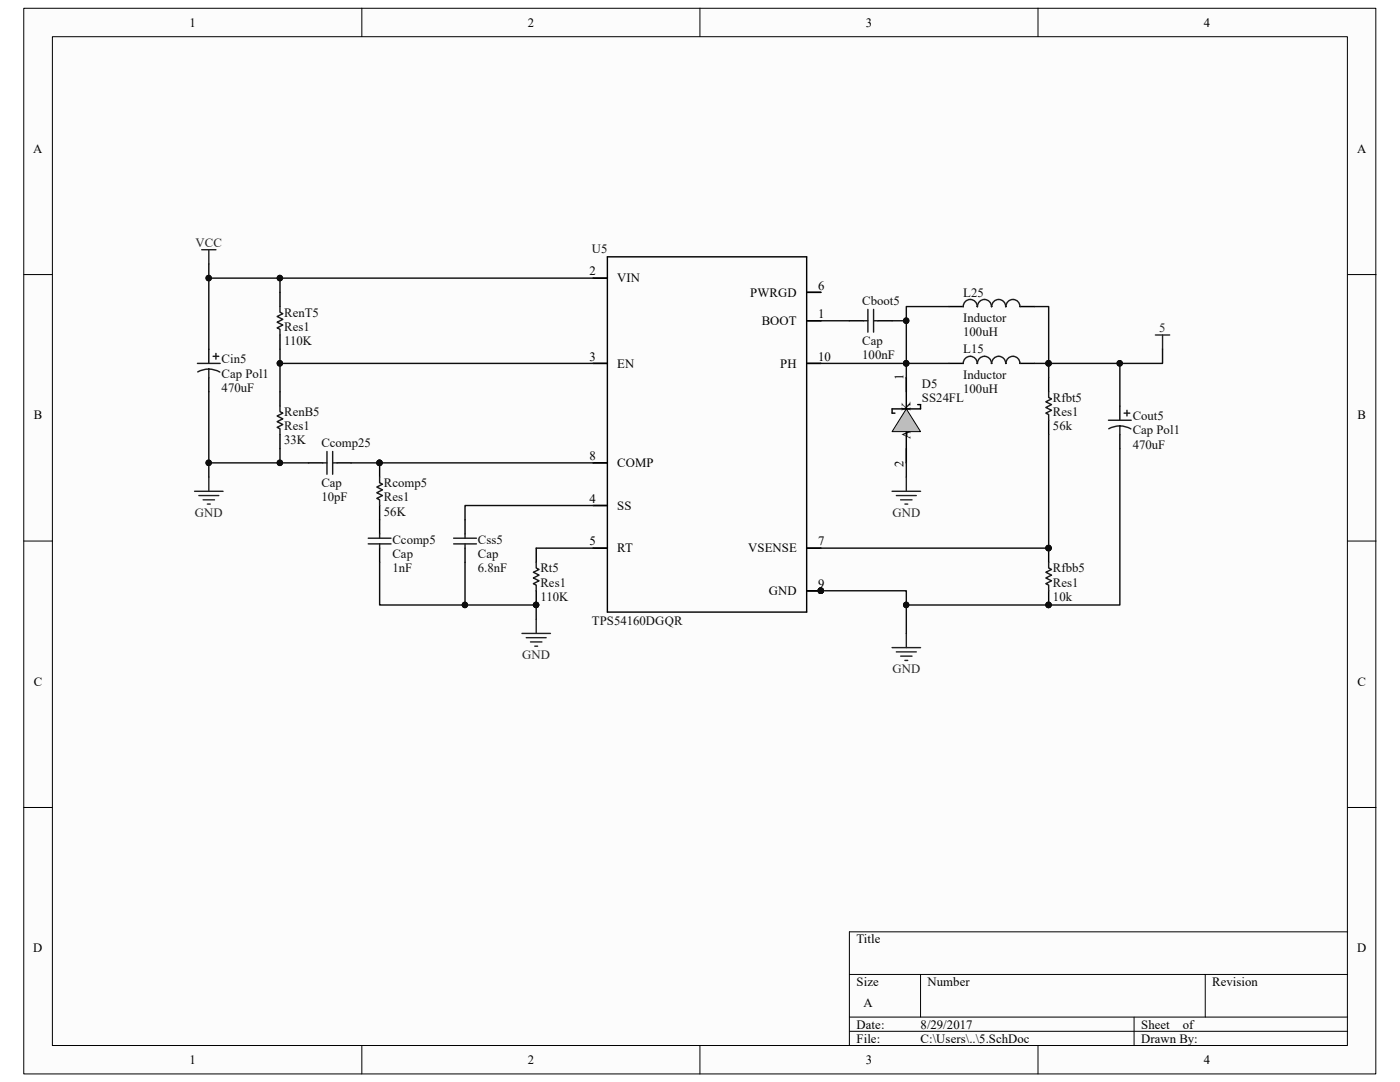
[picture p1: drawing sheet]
<svg xmlns="http://www.w3.org/2000/svg" width="279mm" height="216mm" viewBox="0 0 279 216" stroke-linecap="round" stroke-linejoin="round" font-family="sans-serif">
<path d="M4.8 1.7h269.8v212.6h-269.8z" fill="#fcfcfc"/>
<path d="M4.7 1.7h269.9v212.6h-269.9z" fill="none" stroke="#000" stroke-width=".2"/>
<path d="M10.5 7.4h258.4v201.2h-258.4z" fill="#fcfcfc"/>
<g fill="none" stroke="#000" stroke-width=".2">
<path d="M10.5 7.3h258.4v201.3h-258.4zM72.2 1.6v5.7M139.7 1.6v5.7M207.2 1.6v5.7M4.7 54.8h5.7M268.9 54.8h5.7M4.7 108h5.7M268.9 108h5.7M4.7 161.1h5.7M268.9 161.1h5.7M169.5 194.4h99.4M183.7 194.4v8.5"/>
<path d="M240.5 194.4v8.5M268.9 185.9h-99.4v22.7M72.2 208.6v5.7M139.7 208.6v5.7M169.5 202.9h99.4M169.5 205.8h99.4M207.2 208.6v5.7M226.3 202.9v5.7"/>
</g>
<g fill="none" stroke="#000" stroke-width=".28">
<path d="M55.9 58.3v2.9M118.4 55.5h2.8M121.2 51.2h39.8v70.9h-39.8zM161 58.3h2.8M41.7 69.7v2.8M41.7 75.3v2.9M55.9 66.8v2.9M55.9 78.2v2.8M118.4 72.5h2.8M161 64h2.8M161 72.5h2.8M169.5 64h2.9"/>
<path d="M175.2 64h2.8M180.9 75.3v17.1M55.9 86.7v2.8M61.6 92.4h2.8M67.2 92.4h2.9M75.8 92.4v2.8M118.4 92.4h2.8M183.1 80.7h.6v.9h-5.7v.8h.6M75.8 100.9v5.6M75.8 109.4v2.8M92.8 103.7v2.8M92.8 109.4v2.8"/>
<path d="M107 109.4v2.8M107 117.9v2.8M118.4 100.9h2.8M118.4 109.4h2.8M161 109.4h2.8M161 117.9h2.8"/>
</g>
<g fill="none" stroke="#1c1c1c" stroke-width=".28">
<path d="M39.4 72.5h4.5M41.7 73.6v1.7M41.7 73.6l.9 .1 1.3 .5M41.7 73.6l-1 .1-1.2 .5M42.5 71.1h1.2M43.1 70.5v1.2M55.9 61.2v1.1l.5 .3-1.1 .6 1.1 .5-1.1 .6 1.1 .6-1.1 .5 .6 .3v1.1M172.4 64h.8M173.2 61.7v4.6M174.3 61.7v4.6M174.3 64h.9M55.9 81v1.2l.5 .2-1.1 .6 1.1 .6-1.1 .5 1.1 .6-1.1 .6 .6 .3v1.1"/>
<path d="M64.4 92.4h.9M65.3 90.1v4.5M66.4 90.1v4.5M66.4 92.4h.8M75.8 95.2v1.1l.5 .3-1.1 .6 1.1 .5-1.1 .6 1.1 .6-1.1 .5 .6 .3v1.2M73.5 107.4h4.5M73.5 108.5h4.5M75.8 106.5v.9M75.8 108.5v.9M90.5 107.4h4.6M90.5 108.5h4.6M92.8 106.5v.9"/>
<path d="M92.8 108.5v.9M107 112.2v1.1l.6 .3-1.2 .6 1.2 .6-1.2 .5 1.2 .6-1.2 .6 .6 .2v1.2"/>
</g>
<g fill="#0e0e0e" stroke="#0e0e0e" stroke-width=".2">
<circle cx="75.7" cy="92.3" r=".55"/>
<circle cx="107" cy="120.7" r=".55"/>
<circle cx="163.8" cy="117.9" r=".55"/>
</g>
<path d="M40.3 49.8h2.8M41.7 49.8v2.9M38.8 98h5.7M39.7 98.9h4M40.5 99.7h2.3M41.7 95.2v2.8M41.4 100.6h.6M104.2 126.4h5.7M105 127.2h4M105.9 128.1h2.2M106.7 128.9h.6M107 123.6v2.8" fill="none" stroke="#262626" stroke-width=".28"/>
<path d="M180.9 81.6l2.8 4.5h-5.7z" fill="#c0c0c0"/>
<path d="M180.9 81.6l2.8 4.5h-5.7z" fill="none" stroke="#000" stroke-width=".2"/>
<path d="M189.4 72.5h2.8M189.4 61.2h2.8M203.6 72.5h2.8M203.6 61.2h2.8M209.3 75.3v2.9M209.3 83.9v2.8M223.5 81v2.9M223.5 86.7v2.8M209.3 109.4v2.8M209.3 117.9v2.8" fill="none" stroke="#000" stroke-width=".28"/>
<g fill="none" stroke="#1c1c1c" stroke-width=".28">
<path d="M195 72.5a1.39 1.39 0 0 0-1.4-1.4 1.39 1.39 0 0 0-1.4 1.4M195 61.2a1.39 1.39 0 0 0-1.4-1.4 1.39 1.39 0 0 0-1.4 1.4M197.9 72.5a1.39 1.39 0 0 0-1.4-1.4 1.39 1.39 0 0 0-1.4 1.4M197.9 61.2a1.39 1.39 0 0 0-1.4-1.4 1.39 1.39 0 0 0-1.4 1.4M200.7 72.5a1.39 1.39 0 0 0-1.4-1.4 1.39 1.39 0 0 0-1.4 1.4M200.7 61.2a1.39 1.39 0 0 0-1.4-1.4 1.39 1.39 0 0 0-1.4 1.4M203.5 72.5a1.39 1.39 0 0 0-1.3-1.4 1.39 1.39 0 0 0-1.4 1.4M203.5 61.2a1.39 1.39 0 0 0-1.3-1.4 1.39 1.39 0 0 0-1.4 1.4M209.3 78.2v1.1l.6 .3-1.2 .6 1.2 .5-1.2 .6 1.2 .6-1.2 .5 .6 .3v1.2M221.2 83.9h4.6M223.5 85v1.7M223.5 85l.9 .1 1.3 .5"/>
<path d="M223.5 85l-.9 .1-1.3 .5M224.3 82.4h1.2M224.9 81.9v1.1M209.3 112.2v1.1l.6 .3-1.2 .6 1.2 .6-1.2 .5 1.2 .6-1.2 .6 .6 .2v1.2"/>
</g>
<path d="M230.6 66.8h2.8M232 66.8v2.9M178 98h5.7M178.9 98.9h4M179.7 99.7h2.3M180.9 95.2v2.8M180.6 100.6h.6M178 129.2h5.7M178.9 130.1h4M179.7 130.9h2.3M180.6 131.8h.6M180.9 126.4v2.8" fill="none" stroke="#262626" stroke-width=".28"/>
<g fill="#0e0e0e" stroke="#0e0e0e" stroke-width=".2">
<circle cx="209.2" cy="109.4" r=".55"/>
<circle cx="209.2" cy="120.7" r=".55"/>
<circle cx="41.6" cy="92.3" r=".55"/>
<circle cx="55.8" cy="55.5" r=".55"/>
<circle cx="55.8" cy="72.5" r=".55"/>
<circle cx="55.8" cy="92.3" r=".55"/>
<circle cx="75.7" cy="92.3" r=".55"/>
<circle cx="41.6" cy="55.5" r=".55"/>
<circle cx="92.8" cy="120.7" r=".55"/>
<circle cx="107" cy="120.7" r=".55"/>
<circle cx="180.8" cy="64" r=".55"/>
<circle cx="180.8" cy="72.5" r=".55"/>
<circle cx="180.8" cy="120.7" r=".55"/>
<circle cx="163.8" cy="117.9" r=".55"/>
<circle cx="209.2" cy="72.5" r=".55"/>
<circle cx="223.5" cy="72.5" r=".55"/>
</g>
<g fill="none" stroke="#0e0e0e" stroke-width=".28">
<path d="M41.7 55.5h76.7M41.7 52.7v17M55.9 55.5v2.8M41.7 78.2v17M55.9 69.7v2.8h62.5M55.9 72.5v5.7M163.8 64h5.7M163.8 72.5h25.6M178 64h2.9v11.3M189.4 61.2h-8.5v2.8M206.4 72.5h2.9v2.8M206.4 61.2h2.9v11.3h14.2v8.5"/>
<path d="M232 69.7v2.8h-8.5M55.9 89.5v2.9h-14.2M55.9 92.4h5.7M70.1 92.4h48.3M180.9 92.4v2.8M209.3 86.7v22.7h-45.5M223.5 89.5v31.2h-42.6M75.8 112.2v8.5h31.2v2.9M92.8 112.2v8.5M107 109.4h11.4M118.4 100.9h-25.6v2.8M163.8 117.9h17.1v8.5"/>
</g>
<g font-size="2.5">
<text x="37.8" y="5.3">1</text>
<text x="105.3" y="5.3">2</text>
<text x="172.8" y="5.3">3</text>
<text x="240.2" y="5.3">4</text>
<text x="6.6" y="30.5">A</text>
<text x="270.8" y="30.5">A</text>
<text x="117.6" y="54.9">2</text>
<text x="123.2" y="56.3">VIN</text>
<text x="149.7" y="59.2">PWRGD</text>
<text x="163.3" y="57.8">6</text>
<text x="152" y="64.9">BOOT</text>
<text x="163.3" y="63.5">1</text>
<text x="117.6" y="72">3</text>
<text x="163.3" y="72">10</text>
<text x="123.2" y="73.4">EN</text>
<text x="155.7" y="73.4">PH</text>
<text x="180.3" y="75.9" transform="rotate(-90 180.3 75.9)">1</text>
<text x="6.7" y="83.7">B</text>
<text x="181.7" y="82" transform="rotate(-90 181.7 82)">K</text>
<text x="270.9" y="83.7">B</text>
<text x="181.7" y="87.5" transform="rotate(-90 181.7 87.5)">A</text>
<text x="117.6" y="91.8">8</text>
<text x="123.2" y="93.2">COMP</text>
<text x="180.3" y="93.1" transform="rotate(-90 180.3 93.1)">2</text>
<text x="117.6" y="100.3">4</text>
<text x="123.2" y="101.7">SS</text>
<text x="117.6" y="108.8">5</text>
<text x="123.2" y="110.2">RT</text>
<text x="149.3" y="110.2">VSENSE</text>
<text x="163.3" y="108.8">7</text>
<text x="153.5" y="118.7">GND</text>
<text x="163.3" y="117.3">9</text>
<text x="6.7" y="136.8">C</text>
<text x="270.9" y="136.8">C</text>
<text x="6.6" y="190">D</text>
<text x="170.9" y="188.2">Title</text>
<text x="270.8" y="190">D</text>
<text x="170.9" y="196.7">Size</text>
<text x="185.1" y="196.7">Number</text>
<text x="241.9" y="196.7">Revision</text>
<text x="172.3" y="201">A</text>
<text x="170.9" y="205.2">Date:</text>
<text x="170.9" y="208.1">File:</text>
<text x="183.7" y="208.1">C:\Users\..\5.SchDoc</text>
<text x="183.7" y="205.2">8/29/2017</text>
<text x="227.8" y="208.1">Drawn By:</text>
<text x="227.8" y="205.2">Sheet</text>
<text x="236" y="205.2">of</text>
<text x="37.8" y="212.3">1</text>
<text x="105.3" y="212.3">2</text>
<text x="172.8" y="212.3">3</text>
<text x="240.2" y="212.3">4</text>
</g>
<g font-size="2.5" fill="#262626">
<text x="39" y="49.3">VCC</text>
<text x="231.4" y="66.3">5</text>
<text x="38.9" y="103.2">GND</text>
<text x="178.1" y="103.2">GND</text>
<text x="104.2" y="131.5">GND</text>
<text x="178.1" y="134.3">GND</text>
</g>
<g font-size="2.5" fill="#0e0e0e">
<text x="118.1" y="50.4">U5</text>
<text x="192.2" y="59.2">L25</text>
<text x="56.7" y="63.2">RenT5</text>
<text x="56.7" y="66">Res1</text>
<text x="172.1" y="60.9">Cboot5</text>
<text x="192.2" y="64.3">Inductor</text>
<text x="56.7" y="68.8">110K</text>
<text x="172.1" y="71.7">100nF</text>
<text x="172.1" y="68.8">Cap</text>
<text x="192.2" y="70.5">L15</text>
<text x="192.2" y="67.1">100uH</text>
<text x="44.2" y="72.5">Cin5</text>
<text x="44.2" y="75.4">Cap Pol1</text>
<text x="184" y="77.3">D5</text>
<text x="192.2" y="75.6">Inductor</text>
<text x="44.2" y="78.2">470uF</text>
<text x="56.7" y="83">RenB5</text>
<text x="184" y="80.2">SS24FL</text>
<text x="192.2" y="78.5">100uH</text>
<text x="210.1" y="80.2">Rfbt5</text>
<text x="210.1" y="83">Res1</text>
<text x="226.1" y="83.9">Cout5</text>
<text x="56.7" y="88.7">33K</text>
<text x="56.7" y="85.9">Res1</text>
<text x="64.1" y="89.2">Ccomp25</text>
<text x="210.1" y="85.9">56k</text>
<text x="226.1" y="89.5">470uF</text>
<text x="226.1" y="86.7">Cap Pol1</text>
<text x="64.1" y="100">10pF</text>
<text x="64.1" y="97.2">Cap</text>
<text x="76.6" y="97.2">Rcomp5</text>
<text x="76.6" y="100">Res1</text>
<text x="76.6" y="102.9">56K</text>
<text x="78.3" y="108.5">Ccomp5</text>
<text x="78.3" y="111.4">Cap</text>
<text x="95.4" y="108.5">Css5</text>
<text x="95.4" y="111.4">Cap</text>
<text x="78.3" y="114.2">1nF</text>
<text x="95.4" y="114.2">6.8nF</text>
<text x="107.9" y="119.9">110K</text>
<text x="107.9" y="114.2">Rt5</text>
<text x="107.9" y="117.1">Res1</text>
<text x="210.1" y="119.9">10k</text>
<text x="210.1" y="114.2">Rfbb5</text>
<text x="210.1" y="117.1">Res1</text>
<text x="118.1" y="124.7">TPS54160DGQR</text>
</g>
</svg>
